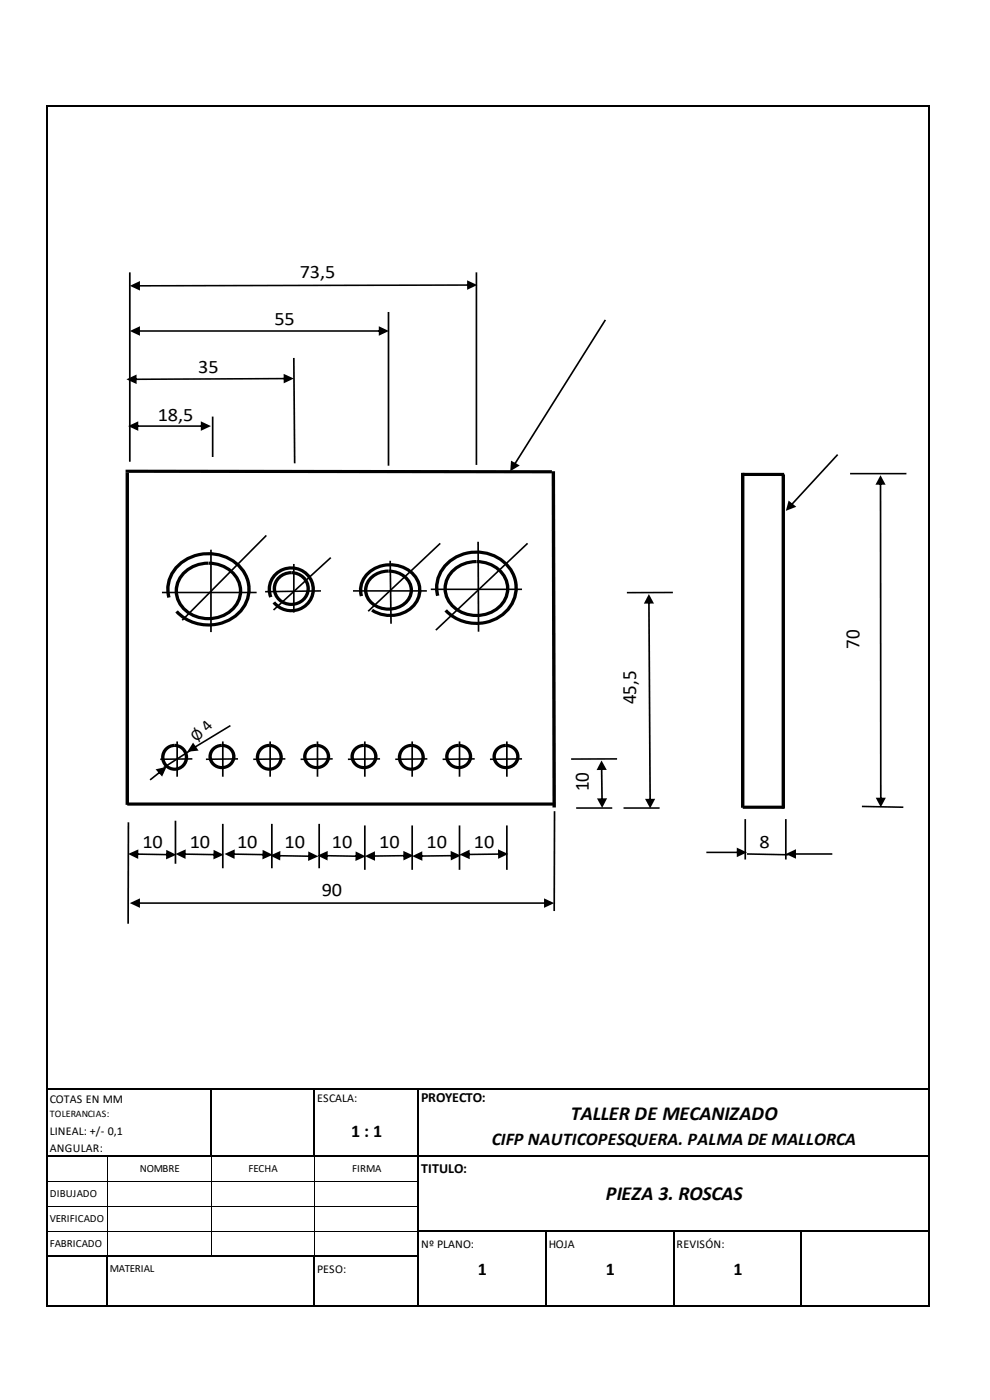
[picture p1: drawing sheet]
<svg xmlns="http://www.w3.org/2000/svg" width="210mm" height="297mm" viewBox="0 0 210 297" stroke-linecap="round" stroke-linejoin="round" font-family="sans-serif">
<g fill="none" stroke="#000" stroke-width=".42">
<path d="M9.9 22.2v255.1M10.2 22.4h187.1M197.1 22.6v208.1M10.2 230.9h187.1M44.7 231.1v14.4M66.7 231.1v14.4M88.7 231.1v46.2M197.1 231.1v46.2M10.2 245.3h186.6M10.2 277.1h187.1M10.2 266.5h78.7M22.6 266.7v10.6"/>
<path d="M66.7 266.7v10.6M88.9 261.2h108.4M115.8 261.4v15.9M142.9 261.4v15.9M170 261.4v15.5"/>
</g>
<path d="M10.2 250.7h78.3M10.2 256h78.3M22.8 245.5v20.8M44.8 245.5v20.8M66.8 245.5v20.8M10.2 261.3h78.3" fill="none" stroke="#000" stroke-width=".21"/>
<g fill="none" stroke="#000" stroke-width=".35">
<path d="M27.5 57.8v40.2M101.1 57.8v40.8M62.3 75.9l.2 22.4M82.4 66.2v32.6M45.1 88.4v8.5M44.8 116.6v17.5M56.5 113.6l-17.8 18M62.3 119.6v10.3M70.2 118.3l-12.2 11.1M82.8 119l.1 13.3M93.4 115.3l-15.3 14.4M101.4 114.9l.1 19.1"/>
<path d="M111.9 115.3l-19.4 18.4M180.3 100.5h12M34.4 125.7h20M68.1 125.4l-11.9 .1M74.9 125.4h15.6M91.4 125h19.3M142.7 125.7h-9.7M37.6 157.3v7.5M41.3 158.6l-6.6 4.2M47.3 157.3v7.5M57.3 157.3v7.5M67.3 157.3v7.5"/>
<path d="M77.4 157.3v7.5M87.4 157.3v7.5M97.5 157.3v7.5M107.5 157.3v7.5M27.2 174.4v21.6M37.2 174.1v9.1M40.8 161l-6.8 .1M47.3 174.8v9.4M50.5 161l-6.8 .1M57.7 174.8v9.4M60.5 161l-6.8 .1M67.7 174.8v9.4"/>
<path d="M70.6 161l-6.8 .1M77.4 175.1v9.4M80.6 161l-6.8 .1M87.4 175.1v9.4M90.7 161l-6.9 .1M97.5 175.1v9.4M100.7 161l-6.8 .1M107.5 175.1v9.4M110.7 161l-6.8 .1M117.6 172.1v21.2M122.2 171.4h7.7M130.9 161h-9.8"/>
<path d="M132.3 171.4h7.6M158.1 173.8v8.5M166.7 173.8v8.5M182.8 171.1l8.8 .1M158.4 181.2l8.8 .1"/>
</g>
<g fill="#000">
<path d="M29.3 70.1v.3h51.4v-.3zM80.3 69.2v2l2.2-1zM27.5 70.2l2.2 1v-2z"/>
<path d="M29.3 60.5v.3l70.1-.2v-.3zM99.1 59.5v2l2.1-1zM27.5 60.6l2.2 1v-2z"/>
<path d="M128.3 67.8l-19.3 30.6 .3 .2 19.3-30.6zM108.4 97.7l-.2 2.3 2.1-1.3z"/>
<path d="M29 90.2v.4h14v-.4zM42.6 89.4v2l2.2-1zM27.2 90.4l2.1 1v-2z"/>
<path d="M28.6 80.3v.3l31.9-.1v-.4zM60.2 79.3v2l2.1-1zM26.8 80.5l2.2 1v-2z"/>
<path d="M177.5 96.3l-9.8 10.7 .3 .2 9.8-10.6zM167.3 106.2l-.6 2.2 2.2-.9z"/>
<path d="M186.6 102.5h.4v67.1h-.3zM186.8 100.8l1.1 2h-2.2zM185.8 169.2h2.1l-1.1 2z"/>
<path d="M137.5 127.7h.3l.3 42.1h-.4zM137.6 126l1.1 2-2.1 .1zM136.8 169.5h2.2l-1.1 2z"/>
<path d="M41.1 158.4l.2 .3 7.7-4.6-.2-.3zM41 157.5l-1.3 2 2.4-.3z"/>
<path d="M31.7 165.3l.3 .3 2.1-1.7-.2-.3zM33 163.2l1.4 1.5 .9-2z"/>
<path d="M127.4 163h.4l.1 6.7h-.4zM127.6 161.3l1.1 2-2.2 .1zM126.6 169.4h2.2l-1.1 2z"/>
<path d="M29 181l6.6 .1v.4l-6.6-.1zM35.3 180.3l2.1 1-2.2 1zM27.2 181.2l2.1-1v2z"/>
<path d="M39 181l6.7 .1-.1 .4-6.6-.1zM45.3 180.3l2.1 1-2.1 1zM37.2 181.2l2.2-1v2z"/>
<path d="M49.4 181l6.7 .1-.1 .4-6.6-.1zM55.7 180.3l2.1 1-2.1 1zM47.6 181.2l2.2-1v2z"/>
<path d="M59.1 181.4l6.6 .1v.3l-6.6-.1zM65.4 180.6l2.1 1.1-2.1 .9zM57.3 181.5l2.2-1-.1 2z"/>
<path d="M69.1 181.4l6.7 .1v.3l-6.7-.1zM75.4 180.6l2.2 1.1-2.2 .9zM67.3 181.5l2.2-1v2z"/>
<path d="M79.2 181.4v.4l6.7-.1v-.3zM85.6 180.5v2l2.1-1zM77.4 181.6l2.2 1-.1-2z"/>
<path d="M89.2 181.4v.4l6.8-.1v-.3zM95.6 180.5v2l2.2-1zM87.4 181.6l2.2 1v-2z"/>
<path d="M99.3 181.1v.3h6.7v-.4zM105.6 180.2l.1 2 2.1-1zM97.5 181.3l2.1 1v-2z"/>
<path d="M29.3 191.4v.4h86.5v-.4zM115.4 190.6v2l2.2-1zM27.5 191.6l2.2 1v-2z"/>
<path d="M149.8 180.7h6.8v.3h-6.8zM156.3 179.8l2.1 1-2.1 1z"/>
<path d="M168.5 181v.3h8.1v-.3zM166.7 181.2l2.1 1v-2z"/>
</g>
<g fill="none" stroke="#000" stroke-width=".69" stroke-linecap="butt">
<path d="M26.6 100l90.5 .1M117.4 100l.2 71.3M27 100.3v70.4M44.2 119.5a6.4 6.4 0 0 1 6.8 5.9 6.4 6.4 0 0 1-6.8 5.8 6.4 6.4 0 0 1-6.8-5.8 6.4 6.4 0 0 1 6.7-5.9M101.1 119.1a6.2 6.2 0 0 1 6.6 5.8 6.2 6.2 0 0 1-6.6 5.7 6.2 6.2 0 0 1-6.7-5.7 6.2 6.2 0 0 1 6.6-5.8M157.5 100.3v71.1M166.2 100.6v70.9M166.3 100.6h-8.8M35.8 126.8a7.6 7.6 0 0 1 6.4-9.1 8.7 8.7 0 0 1 10.4 5.6 7.6 7.6 0 0 1-6.4 9.1 9.3 9.3 0 0 1-8.7-2.7M57.4 126.7a4.6 4.6 0 0 1 5-6.2 4.6 4.6 0 0 1 3 7.3 4.7 4.7 0 0 1-7.3 0M61.8 121.5a3.4 3.4 0 0 1 3.6 3.7 3.4 3.4 0 0 1-4.3 2.9 3.3 3.3 0 0 1-2.9-3.6 3.3 3.3 0 0 1 3.5-3M76.7 126.5a5.4 5.4 0 0 1 4.6-6.5 6.4 6.4 0 0 1 7.6 3.9 5.4 5.4 0 0 1-4.7 6.5 7.1 7.1 0 0 1-5.3-1"/>
<path d="M82.4 121.2a4.3 4.3 0 0 1 4.8 4.7 5.1 5.1 0 0 1-7.9 2.4 3.7 3.7 0 0 1-1.7-3.5 3.7 3.7 0 0 1 2.3-3.1l1.6-.5h.9M92.8 126.4a7.6 7.6 0 0 1 6.4-9.1 8.4 8.4 0 0 1 10.3 6.7 8.1 8.1 0 0 1-9.4 8.2 8.8 8.8 0 0 1-5.6-2.7M47.1 158.1a2.4 2.4 0 0 1 2.4 3 2.4 2.4 0 0 1-3.5 1.5 2.33 2.33 0 0 1-1.4-2.7 2.33 2.33 0 0 1 2.5-1.8M67.2 158.1a2.4 2.4 0 0 1 2.4 3 2.4 2.4 0 0 1-3.5 1.5 2.33 2.33 0 0 1-1.4-2.7 2.33 2.33 0 0 1 2.4-1.8M77.2 158.1a2.4 2.4 0 0 1 2.4 3 2.4 2.4 0 0 1-3.5 1.5 2.33 2.33 0 0 1-1.3-2.7 2.33 2.33 0 0 1 2.4-1.8M97.3 158.1a2.4 2.4 0 0 1 2.4 3 2.4 2.4 0 0 1-3.5 1.5 2.33 2.33 0 0 1-1.3-2.7 2.33 2.33 0 0 1 2.4-1.8M107.3 158.1a2.4 2.4 0 0 1 2.5 3 2.4 2.4 0 0 1-3.6 1.5 2.33 2.33 0 0 1-1.3-2.7 2.33 2.33 0 0 1 2.4-1.8M117.4 170.6h-90.4M166.3 171.2h-8.8"/>
<circle cx="37" cy="160.7" r="2.52"/>
<circle cx="57.1" cy="160.7" r="2.52"/>
<circle cx="87.2" cy="160.7" r="2.52"/>
</g>
<g font-size="4.3">
<text x="182.3" y="137.6" transform="rotate(-90 182.3 137.6)">70</text>
<text x="135" y="149.4" transform="rotate(-90 135 149.4)">45,5</text>
<text x="124.9" y="167.9" transform="rotate(-90 124.9 167.9)">10</text>
</g>
<g font-size="4.2">
<text x="121.1" y="237.7">TALLER DE MECANIZADO</text>
<text x="128.5" y="254.6">PIEZA 3. ROSCAS</text>
</g>
<g font-size="4">
<text x="63.6" y="59">73,5</text>
<text x="58.2" y="69">55</text>
<text x="42.1" y="79.1">35</text>
<text x="33.5" y="89.2">18,5</text>
<text x="30.2" y="180">10</text>
<text x="40.3" y="180">10</text>
<text x="50.3" y="180">10</text>
<text x="60.4" y="180">10</text>
<text x="70.4" y="180">10</text>
<text x="80.4" y="180">10</text>
<text x="90.5" y="180">10</text>
<text x="100.5" y="180">10</text>
<text x="161.1" y="180">8</text>
<text x="68.2" y="190.1">90</text>
</g>
<g font-size="3.8">
<text x="74.5" y="241.3">1 : 1</text>
<text x="104.4" y="243">CIFP NAUTICOPESQUERA. PALMA DE MALLORCA</text>
<text x="101.4" y="270.5">1</text>
<text x="128.5" y="270.5">1</text>
<text x="155.6" y="270.5">1</text>
</g>
<text font-size="3.5" x="41.8" y="157.5" transform="rotate(-43 41.8 157.5)">Ø 4</text>
<g font-size="3">
<text x="89.3" y="233.7">PROYECTO:</text>
<text x="89.3" y="248.9">TITULO:</text>
</g>
<g font-size="2.5">
<text x="10.6" y="233.9">COTAS EN MM</text>
<text x="67.3" y="233.7">ESCALA:</text>
<text x="10.6" y="240.9">LINEAL: +/- 0,1</text>
<text x="10.6" y="244.5">ANGULAR:</text>
<text x="89.3" y="264.8">Nº PLANO:</text>
<text x="116.4" y="264.8">HOJA</text>
<text x="143.5" y="264.8">REVISÓN:</text>
<text x="67.3" y="270.1">PESO:</text>
</g>
<g font-size="2.3">
<text x="29.6" y="248.7">NOMBRE</text>
<text x="52.7" y="248.7">FECHA</text>
<text x="74.7" y="248.7">FIRMA</text>
<text x="10.6" y="254">DIBUJADO</text>
<text x="10.6" y="259.3">VERIFICADO</text>
<text x="10.6" y="264.6">FABRICADO</text>
<text x="23.3" y="269.9">MATERIAL</text>
</g>
<text font-size="2.1" x="10.6" y="237.1">TOLERANCIAS:</text>
</svg>
